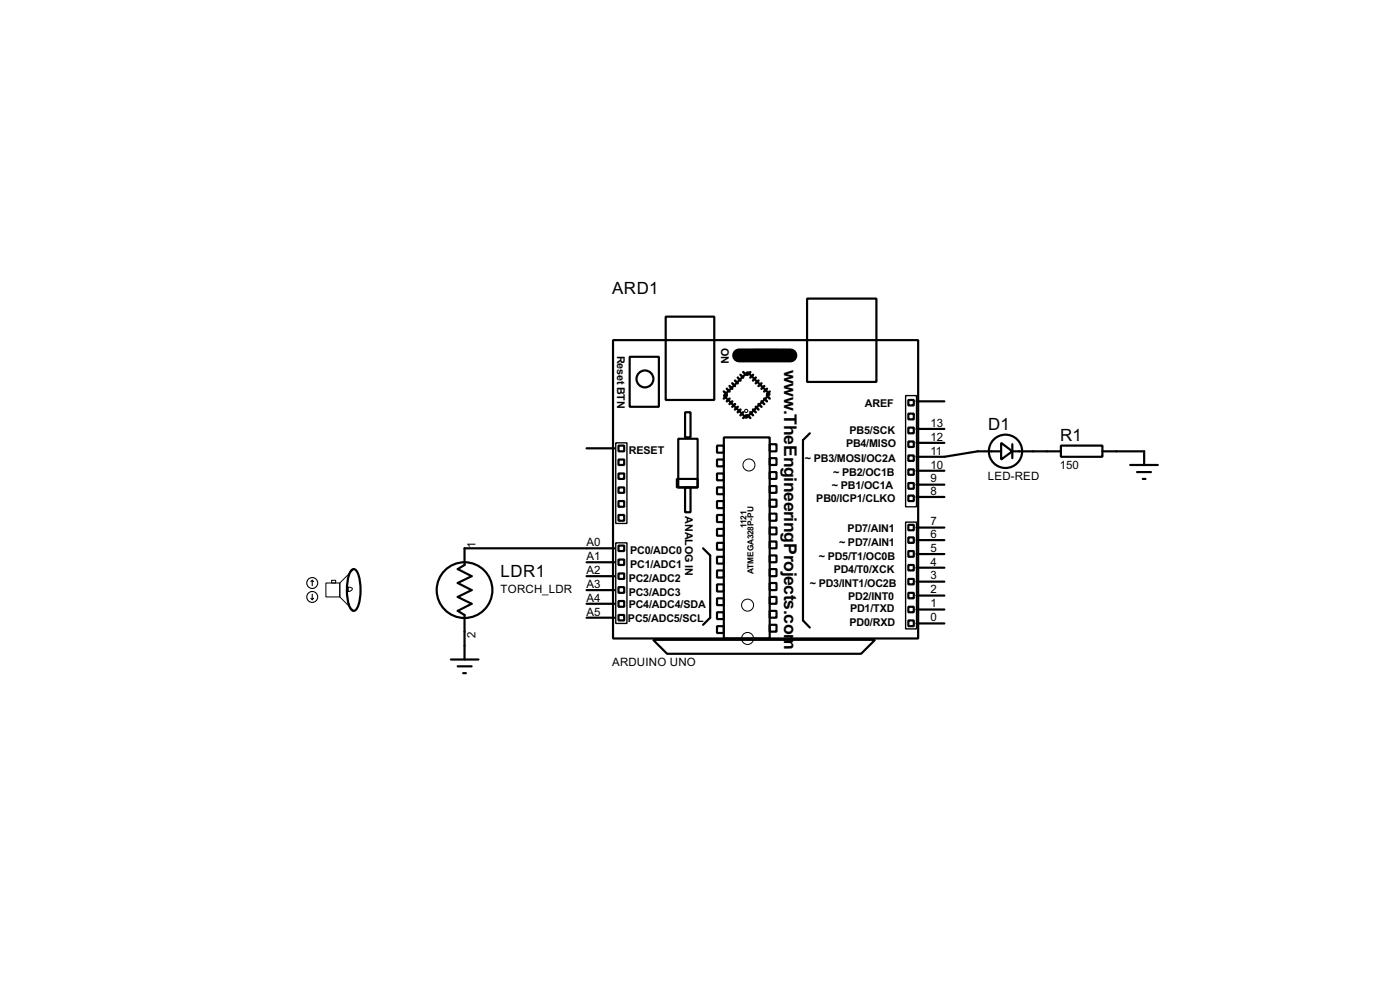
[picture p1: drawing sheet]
<svg xmlns="http://www.w3.org/2000/svg" width="256mm" height="180mm" viewBox="0 0 256 180" stroke-linecap="round" stroke-linejoin="round" font-family="sans-serif">
<g fill="none" stroke="#000" stroke-width=".4">
<path d="M122 58h8.9v15.2h-8.9zM147.9 54.7h12.7v15.2h-12.7zM112.3 62.3h55.9v54.6h-55.9zM115.4 65.3h5.3v9.2h-5.3zM125.5 75.5h1v4.6h-1zM132.6 72.4l4.4-4.3 4 4.1-4.3 4.3zM138 64.1h4.5v2h-4.5zM148.4 79.3l-1.3 1.3v33l1.3 1.3M166.4 73.2h1v1h-1zM166.4 78.3h1v1h-1zM166.4 75.7h1v1.1h-1zM167.9 78.5h5.1"/>
<path d="M167.9 73.5h5.1M107.5 82.1h5.1M113.3 84.1h1.1v1h-1.1zM113.3 89.2h1.1v1h-1.1zM113.3 94.3h1.1v1h-1.1zM113.3 91.7h1.1v1.1h-1.1zM113.3 86.7h1.1v1h-1.1zM113.3 81.6h1.1v1h-1.1zM113.3 99.9h1.1v1h-1.1zM124 87.7h3.8v1.5h-3.8zM124.3 80.3h3.5v8.9h-3.5zM125.5 89.2h1v4.6h-1z"/>
<path d="M131.4 81.6h1.2v1.3h-1.2zM131.4 84.1h1.2v1.3h-1.2zM131.4 86.7h1.2v1.2h-1.2zM131.4 89.2h1.2v1.3h-1.2zM131.4 91.7h1.2v1.3h-1.2zM131.4 94.3h1.2v1.3h-1.2zM131.4 96.8h1.2v1.3h-1.2zM131.4 99.4h1.2v1.2h-1.2zM132.6 80.1h8.4v36.8h-8.4zM141 81.3h1.3v1.3h-1.3zM141 83.9h1.3v1.2h-1.3zM141 86.4h1.3v1.3h-1.3z"/>
<path d="M141 89h1.3v1.2h-1.3zM141 91.5h1.3v1.3h-1.3zM141 94h1.3v1.3h-1.3zM141 96.6h1.3v1.2h-1.3zM141 99.1h1.3v1.3h-1.3zM166.4 80.8h1v1h-1zM166.4 83.4h1v1h-1zM166.4 85.9h1v1h-1zM166.4 88.4h1v1.1h-1zM166.4 90.7h1v1h-1zM166.4 96.1h1v1h-1zM166.4 98.4h1v1h-1z"/>
<path d="M167.9 98.9h5.1M167.9 96.6h5.1M167.9 91h5.1M167.9 88.7h5.1M167.9 86.2h5.1M167.9 81.1h5.1M183.4 81.1l2.1 1.5-2.1 1.5zM183.4 82.6h-4.3l-6.1 1h-5.1M185.5 82.6h8.9M185.5 81.3v2.6M194.4 81.6h7.6v2h-7.6zM202 82.6h7.6v2.5"/>
<path d="M207.1 85.1h5M208.3 86.4h2.6M209.4 87.7h.5M64.5 104.3l.3-.1a1.59 1.59 0 0 1 1 1.4 9.1 9.1 0 0 1-.4 5.8l-.6 .4a1.59 1.59 0 0 1-1-1.4 9.2 9.2 0 0 1 .4-5.9zM107.5 113.1h5.1M107.5 110.5h5.1M107.5 108h5.1M107.5 105.5h5.1M107.5 102.9h5.1M112.6 100.4h-27.5v3l-1.2 .8 2.5 1.3-2.5 1.2 2.5 1.3-2.5 1.3 2.5 1.2-2.5 1.3 1.2 .8v8.1M113.3 102.4h1.1v1h-1.1zM113.3 105h1.1v1h-1.1z"/>
<path d="M113.3 107.5h1.1v1h-1.1zM113.3 110h1.1v1.1h-1.1zM113.3 112.6h1.1v1h-1.1zM119.7 117.1h40.6l-2.5 2.6h-35.6zM128.8 100.4l1.3 1.3v11.4l-1.3 1.3M131.4 101.9h1.2v1.3h-1.2zM131.4 104.4h1.2v1.3h-1.2zM131.4 107h1.2v1.3h-1.2zM131.4 109.5h1.2v1.3h-1.2zM131.4 112.1h1.2v1.2h-1.2zM131.4 114.6h1.2v1.3h-1.2zM141 101.7h1.3v1.2h-1.3z"/>
<path d="M141 104.2h1.3v1.3h-1.3zM141 106.7h1.3v1.3h-1.3zM141 109.3h1.3v1.2h-1.3zM141 111.8h1.3v1.3h-1.3zM141 114.4h1.3v1.2h-1.3zM166.4 100.9h1v1h-1zM166.4 103.4h1v1h-1zM166.4 106h1v1h-1zM166.4 108.5h1v1h-1zM166.4 111.1h1v1h-1zM166.4 113.6h1v1h-1zM167.9 114.1h5.1"/>
<path d="M167.9 111.6h5.1M167.9 109h5.1M167.9 106.5h5.1M167.9 103.9h5.1M167.9 101.4h5.1M82.6 120.7h5.1M83.9 122h2.5M84.9 123.2h.5"/>
<circle cx="118.1" cy="69.4" r="1.55"/>
<circle cx="184.2" cy="82.6" r="3.1"/>
<circle cx="85.1" cy="108" r="5.1"/>
</g>
<path d="M135.4 65.1h9.4" fill="none" stroke="#000" stroke-width="2.6"/>
<g fill="none" stroke="#000" stroke-width=".45">
<path d="M132.6 71.7l.6 .5M133.2 71.2l.5 .5M133.2 72.4l-.6 .6M133.7 70.7l.5 .5M133.7 73l-.5 .5M134.2 70.2l.5 .5M134.2 73.5l-.5 .5M134.7 69.7l.5 .5M134.7 74l-.5 .5M135.2 69.1l.5 .6M135.2 74.5l-.5 .5M135.7 68.6l.5 .5"/>
<path d="M135.7 75l-.5 .5M136.2 68.1l.5 .5M136.2 75.5l-.5 .5M136.7 76l-.5 .5M137 76l.5 .5M137.5 75.5l.5 .5M137.5 68.1l-.5 .5M138 75l.5 .5M138 68.6l-.5 .5M138.5 74.5l.5 .5M138.5 69.1l-.5 .6M139 74l.5 .5"/>
<path d="M139 69.7l-.5 .5M139.5 73.5l.5 .5M139.5 70.2l-.5 .5M140 73l.5 .5M140 70.7l-.5 .5M140.5 72.4l.5 .6M140.5 71.2l-.5 .5M141 71.7l-.5 .5"/>
</g>
<g fill="none" stroke="#000" stroke-width=".18">
<path d="M59.7 106.7h2.6v2.6h-2.6zM60.8 106.2h.7v.5h-.7zM63.8 107.5h.4l.4 .3a.7 .7 0 0 1-.8 .5zM64.5 104.3a5.4 5.4 0 0 0-.9 3.7v.9a4.7 4.7 0 0 0 .9 2.8l.3 .1-2.5-2.5v-2.6l2.5-2.5z"/>
<circle cx="136.7" cy="75.2" r=".3"/>
<circle cx="137.2" cy="85.1" r="1.1"/>
<circle cx="136.9" cy="110.8" r="1.1"/>
<circle cx="136.9" cy="116.9" r="1.1"/>
</g>
<path d="M165.9 72.4h2v20.4h-2zM112.8 81.1h2.1v14.7h-2.1zM112.8 99.4h2.1v14.7h-2.1zM165.9 95.6h2v19.5h-2z" fill="none" stroke="#000" stroke-width=".25"/>
<g fill="none" stroke="#000" stroke-width=".2">
<path d="M57 109.5l.2 .3M57.2 106.2l-.2 .3M57.2 106.2l.3 .3M57.2 106.2v1M57.2 108.8v1M57.5 109.5l-.3 .3"/>
<circle cx="57.2" cy="106.7" r="1"/>
<circle cx="57.2" cy="109.3" r="1"/>
</g>
<g font-size="3.6">
<text x="143.7" y="67.7" transform="rotate(90 143.7 67.7)">w</text>
<text x="143.7" y="74.9" transform="rotate(90 143.7 74.9)">.TheEngineeringProjects.com</text>
</g>
<g font-size="3.5">
<text x="112.2" y="53.9">ARD1</text>
<text x="181" y="78.8">D1</text>
<text x="194.2" y="80.8">R1</text>
<text x="91.7" y="105.6">LDR1</text>
</g>
<g font-size="2.4">
<text x="170.5" y="83.2">11</text>
<text x="170.5" y="80.7">12</text>
<text x="170.5" y="78.1">13</text>
<text x="170.5" y="88.3">9</text>
<text x="170.5" y="85.7">10</text>
<text x="181" y="87.8">LED-RED</text>
<text x="194.2" y="85.8">150</text>
<text x="170.5" y="90.6">8</text>
<text x="87.1" y="100.4" transform="rotate(-90 87.1 100.4)">1</text>
<text x="107.4" y="100">A0</text>
<text x="170.5" y="101">5</text>
<text x="170.5" y="98.5">6</text>
<text x="170.5" y="96.2">7</text>
<text x="107.4" y="107.6">A3</text>
<text x="107.4" y="105.1">A2</text>
<text x="107.4" y="102.5">A1</text>
<text x="170.5" y="106.1">3</text>
<text x="170.5" y="103.5">4</text>
<text x="91.7" y="108.5">TORCH_LDR</text>
<text x="107.4" y="112.7">A5</text>
<text x="107.4" y="110.1">A4</text>
<text x="170.5" y="113.7">0</text>
<text x="170.5" y="111.2">1</text>
<text x="170.5" y="108.6">2</text>
<text x="87.1" y="116.8" transform="rotate(-90 87.1 116.8)">2</text>
<text x="112.1" y="121.9">ARDUINO UNO</text>
</g>
<g font-size="2.2">
<text x="113.1" y="65.1" transform="rotate(90 113.1 65.1)">Reset BTN</text>
<text x="132.1" y="63.6" transform="rotate(90 132.1 63.6)">ON</text>
<text x="158.4" y="74.4">AREF</text>
<text x="115.2" y="83.1">RESET</text>
<text x="155" y="81.8">PB4/MISO</text>
<text x="155.6" y="79.5">PB5/SCK</text>
<text x="147.5" y="84.6">~ PB3/MOSI/OC2A</text>
<text x="152.4" y="89.5">~ PB1/OC1A</text>
<text x="152.7" y="87.1">~ PB2/OC1B</text>
<text x="125.5" y="94.5" transform="rotate(90 125.5 94.5)">ANALOG IN</text>
<text x="149.5" y="92">PB0/ICP1/CLKO</text>
<text x="115.4" y="101.4">PC0/ADC0</text>
<text x="153.7" y="99.9">~ PD7/AIN1</text>
<text x="155.3" y="97.3">PD7/AIN1</text>
<text x="115.2" y="106.5">PC2/ADC2</text>
<text x="115.4" y="103.9">PC1/ADC1</text>
<text x="148.4" y="107.5">~ PD3/INT1/OC2B</text>
<text x="150" y="102.4">~ PD5/T1/OC0B</text>
<text x="152.7" y="104.9">PD4/T0/XCK</text>
<text x="115" y="113.8">PC5/ADC5/SCL</text>
<text x="115.2" y="111.3">PC4/ADC4/SDA</text>
<text x="115.2" y="109">PC3/ADC3</text>
<text x="155.4" y="109.8">PD2/INT0</text>
<text x="155.7" y="112.1">PD1/TXD</text>
<text x="155.6" y="114.6">PD0/RXD</text>
</g>
<g font-size="1.7">
<text x="136.8" y="96.6" transform="rotate(-90 136.8 96.6)">1121</text>
<text x="138.1" y="105" transform="rotate(-90 138.1 105)">ATMEGA328P-PU</text>
</g>
</svg>
